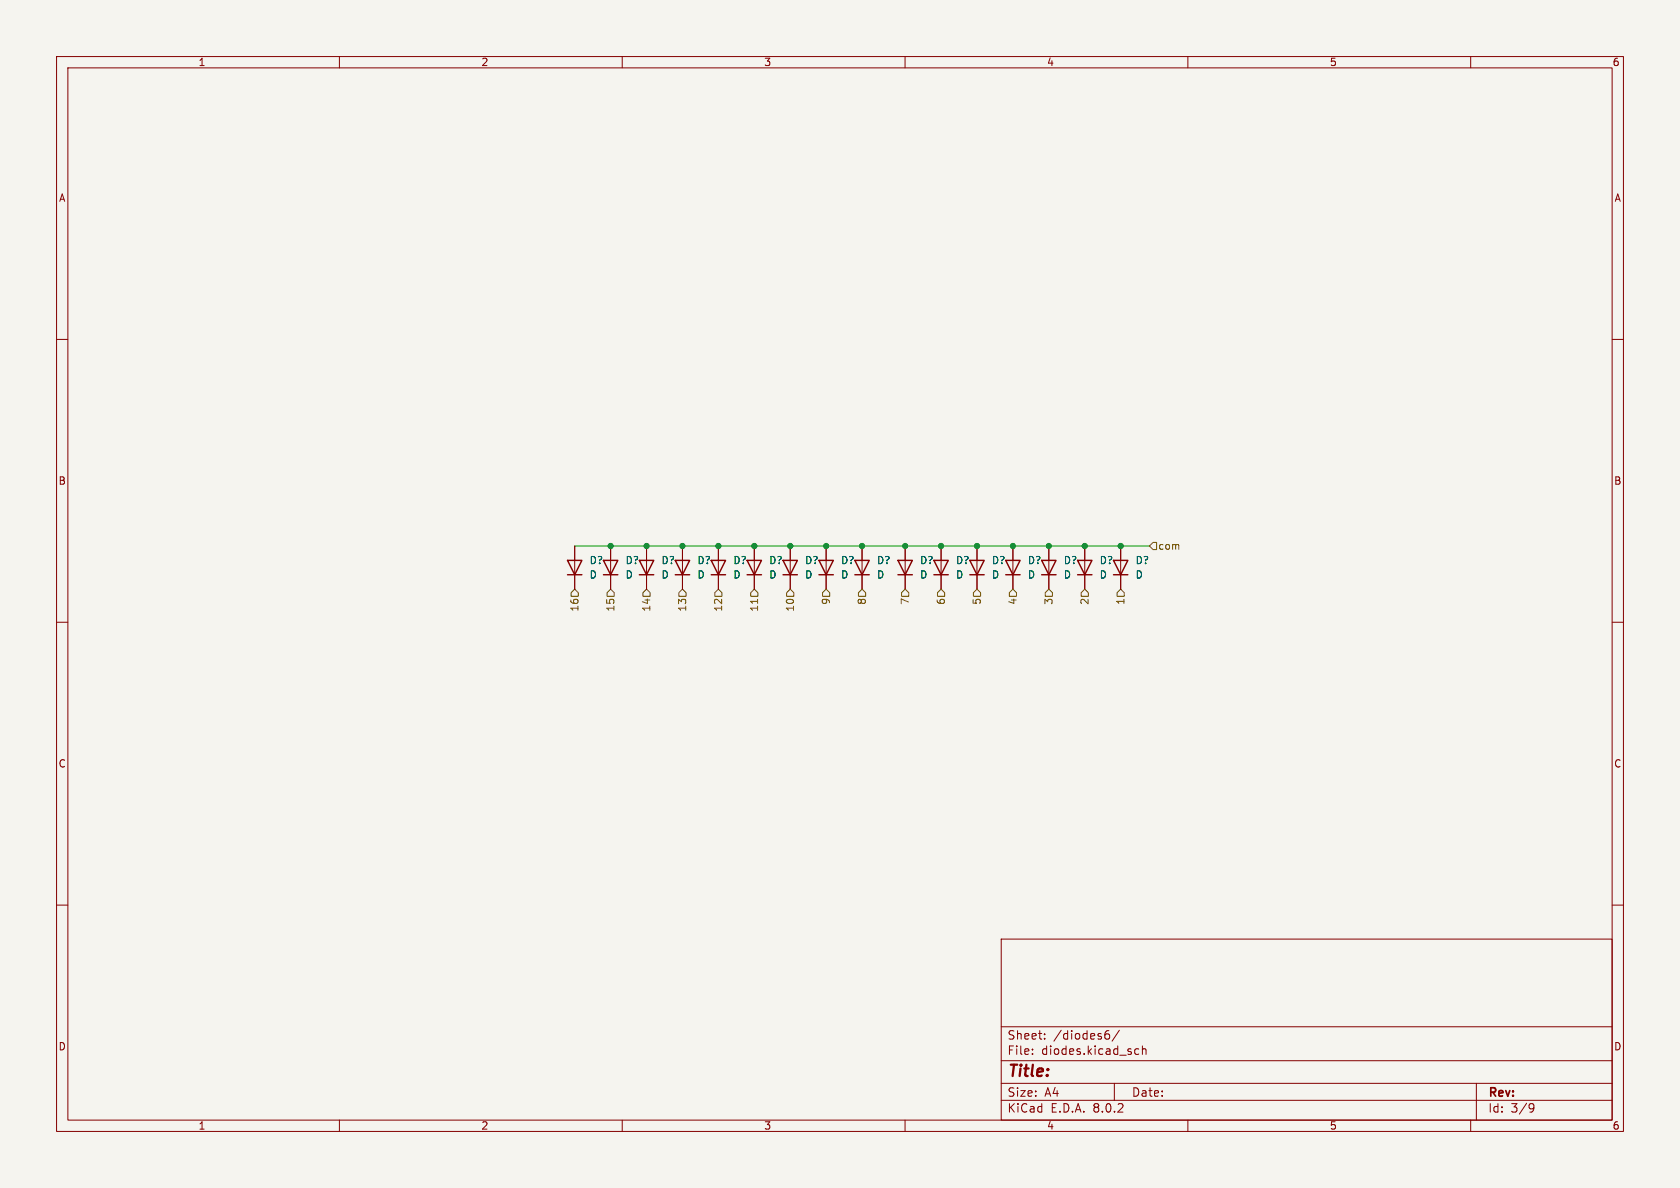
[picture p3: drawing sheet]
<svg xmlns="http://www.w3.org/2000/svg" width="297mm" height="210mm" viewBox="0 0 297 210" stroke-linecap="round" stroke-linejoin="round" font-family="sans-serif">
<path d="M0 0h297v210h-297z" fill="#f5f4ef" stroke="#f5f4ef" stroke-width=".18"/>
<g fill="none" stroke="#840000" stroke-width=".18">
<path d="M10 10h277v190h-277zM12 12h273v186h-273zM60 10v2M110 10v2M160 10v2M210 10v2M260 10v2M10 60h2M285 60h2M101.6 96.5v7.6M107.9 96.5v7.6M114.3 96.5v7.6"/>
<path d="M120.6 96.5v7.6M127 96.5v7.6M133.3 96.5v7.6M139.7 96.5v7.6M146 96.5v7.6M152.4 96.5v7.6M160 96.5v7.6M166.4 96.5v7.6M172.7 96.5v7.6M179.1 96.5v7.6M185.4 96.5v7.6M191.8 96.5v7.6"/>
<path d="M198.1 96.5v7.6M10 110h2M285 110h2M10 160h2M285 160h2M177 166h108v32h-108zM60 198v2M110 198v2M160 198v2M177 194.5h108M177 191.5h108M177 187.5h108"/>
<path d="M177 181.5h108M182.5 186.3v.1M182.5 185.5v.1M184.7 183.6v.1M184.7 182.8v.1M195.5 182.8h.4l.3 .3-.2 .5h-.5M196 182.2a.53 .53 0 0 0-.6 .4M197 191.5v3M197.9 182.1l-1.3 2M200.7 186.3l.2 .1 .4-.1M201.3 185.5l-.4-.1-.2 .1M202 185.5l.2-.1 .3 .1 .1 .9"/>
<path d="M202 184.9v1.5M210 198v2M260 198v2M261 191.5v6.5M270.6 195.1l.5 .1a.99 .99 0 0 1-.4 1.4h-.2M271.2 195.7l-.3 .3h-.3"/>
</g>
<g fill="none" stroke="#840000" stroke-width=".25">
<path d="M100.3 99.1h2.6l-1.3 2.5zM106.7 99.1h2.5l-1.3 2.5zM113 99.1h2.6l-1.3 2.5zM119.4 99.1h2.5l-1.3 2.5zM125.7 99.1h2.6l-1.3 2.5zM132.1 99.1h2.5l-1.3 2.5zM138.4 99.1h2.6l-1.3 2.5zM144.8 99.1h2.5l-1.3 2.5zM151.1 99.1h2.6l-1.3 2.5zM158.7 99.1h2.6l-1.3 2.5zM165.1 99.1h2.5l-1.2 2.5zM171.4 99.1h2.6l-1.3 2.5z"/>
<path d="M177.8 99.1h2.5l-1.2 2.5zM184.1 99.1h2.6l-1.3 2.5zM190.5 99.1h2.5l-1.2 2.5zM196.8 99.1h2.6l-1.3 2.5zM100.3 101.6h2.6M106.7 101.6h2.5M113 101.6h2.6M119.4 101.6h2.5M125.7 101.6h2.6M132.1 101.6h2.5M138.4 101.6h2.6M144.8 101.6h2.5"/>
<path d="M151.1 101.6h2.6M158.7 101.6h2.6M165.1 101.6h2.5M171.4 101.6h2.6M177.8 101.6h2.5M184.1 101.6h2.6M190.5 101.6h2.5M196.8 101.6h2.6"/>
</g>
<g fill="none" stroke="#725600" stroke-width=".18">
<path d="M203.8 95.9h.7v1.3h-.7l-.6-.7zM101.6 104.1l.6 .7v.6h-1.2v-.6zM107.9 104.1l.7 .7v.6h-1.3v-.6zM114.3 104.1l.6 .7v.6h-1.2v-.6zM120.6 104.1l.7 .7v.6h-1.3v-.6zM127 104.1l.6 .7v.6h-1.2v-.6zM133.3 104.1l.7 .7v.6h-1.3v-.6zM133.9 105.9v.8M139.7 104.1l.6 .7v.6h-1.2v-.6zM146 104.1l.7 .7v.6h-1.3v-.6zM152.4 104.1l.6 .7v.6h-1.2v-.6zM160 104.1l.7 .7v.6h-1.3v-.6z"/>
<path d="M166.4 104.1l.6 .7v.6h-1.3v-.6zM172.1 104.8l.6-.7 .7 .7v.6h-1.3zM179.1 104.1l.6 .7v.6h-1.3v-.6zM185.4 104.1l.7 .7v.6h-1.3v-.6zM191.8 104.1l.6 .7v.6h-1.3v-.6zM198.1 104.1l.7 .7v.6h-1.3v-.6z"/>
</g>
<path d="M101.6 96.5h101.6" fill="none" stroke="#009600" stroke-width=".18"/>
<g fill="#009600" stroke="#009600" stroke-width=".18">
<circle cx="160" cy="96.5" r=".46"/>
<circle cx="166.4" cy="96.5" r=".46"/>
<circle cx="172.7" cy="96.5" r=".46"/>
<circle cx="191.8" cy="96.5" r=".46"/>
<circle cx="179.1" cy="96.5" r=".46"/>
<circle cx="185.4" cy="96.5" r=".46"/>
<circle cx="198.1" cy="96.5" r=".46"/>
<circle cx="127" cy="96.5" r=".46"/>
<circle cx="120.6" cy="96.5" r=".46"/>
<circle cx="114.3" cy="96.5" r=".46"/>
<circle cx="146" cy="96.5" r=".46"/>
<circle cx="152.4" cy="96.5" r=".46"/>
<circle cx="107.9" cy="96.5" r=".46"/>
<circle cx="133.3" cy="96.5" r=".46"/>
<circle cx="139.7" cy="96.5" r=".46"/>
</g>
<text font-size="2.8" fill="#840000" x="178" y="190.9">Title:</text>
<g font-size="2.1" fill="#840000">
<text x="178" y="184">Sheet:</text>
<text x="186.2" y="184">/diodes6/</text>
<text x="178" y="186.7">File:</text>
<text x="184.1" y="186.7">diodes.kicad_sch</text>
<text x="178" y="196.9">KiCad</text>
<text x="178" y="194.1">Size:</text>
<text x="184.7" y="194.1">A4</text>
<text x="185.7" y="196.9">E.D.A.</text>
<text x="193.3" y="196.9">8.0.2</text>
<text x="200" y="194.1">Date:</text>
<text x="263" y="194.3">Rev:</text>
<text x="263" y="196.9">Id:</text>
<text x="267.1" y="196.9">3/9</text>
</g>
<g font-size="1.8" fill="#840000">
<text x="35" y="11.9">1</text>
<text x="85" y="11.9">2</text>
<text x="135" y="11.9">3</text>
<text x="185" y="11.9">4</text>
<text x="235" y="11.9">5</text>
<text x="285" y="11.9">6</text>
<text x="10.3" y="35.9">A</text>
<text x="285.3" y="35.9">A</text>
<text x="10.3" y="85.9">B</text>
<text x="285.3" y="85.9">B</text>
<text x="10.3" y="135.9">C</text>
<text x="285.3" y="135.9">C</text>
<text x="10.3" y="185.9">D</text>
<text x="285.3" y="185.9">D</text>
<text x="35" y="199.9">1</text>
<text x="85" y="199.9">2</text>
<text x="135" y="199.9">3</text>
<text x="185" y="199.9">4</text>
<text x="235" y="199.9">5</text>
<text x="285" y="199.9">6</text>
</g>
<g font-size="1.8" fill="#006464">
<text x="104.1" y="99.9">D?</text>
<text x="110.5" y="99.9">D?</text>
<text x="116.8" y="99.9">D?</text>
<text x="123.2" y="99.9">D?</text>
<text x="129.5" y="99.9">D?</text>
<text x="135.9" y="99.9">D?</text>
<text x="142.2" y="99.9">D?</text>
<text x="148.6" y="99.9">D?</text>
<text x="154.9" y="99.9">D?</text>
<text x="162.6" y="99.9">D?</text>
<text x="168.9" y="99.9">D?</text>
<text x="175.3" y="99.9">D?</text>
<text x="181.6" y="99.9">D?</text>
<text x="188" y="99.9">D?</text>
<text x="194.3" y="99.9">D?</text>
<text x="200.7" y="99.9">D?</text>
<text x="104.1" y="102.5">D</text>
<text x="110.5" y="102.5">D</text>
<text x="116.8" y="102.5">D</text>
<text x="123.2" y="102.5">D</text>
<text x="129.5" y="102.5">D</text>
<text x="135.9" y="102.5">D</text>
<text x="142.2" y="102.5">D</text>
<text x="148.6" y="102.5">D</text>
<text x="154.9" y="102.5">D</text>
<text x="162.6" y="102.5">D</text>
<text x="168.9" y="102.5">D</text>
<text x="175.3" y="102.5">D</text>
<text x="181.6" y="102.5">D</text>
<text x="188" y="102.5">D</text>
<text x="194.3" y="102.5">D</text>
<text x="200.7" y="102.5">D</text>
</g>
<g font-size="1.8" fill="#725600">
<text x="204.7" y="97.4">com</text>
<text x="146.9" y="107" transform="rotate(-90 146.9 107)">9</text>
<text x="153.3" y="107" transform="rotate(-90 153.3 107)">8</text>
<text x="160.9" y="107" transform="rotate(-90 160.9 107)">7</text>
<text x="167.2" y="107" transform="rotate(-90 167.2 107)">6</text>
<text x="173.6" y="107" transform="rotate(-90 173.6 107)">5</text>
<text x="179.9" y="107" transform="rotate(-90 179.9 107)">4</text>
<text x="186.3" y="107" transform="rotate(-90 186.3 107)">3</text>
<text x="192.6" y="107" transform="rotate(-90 192.6 107)">2</text>
<text x="199" y="107" transform="rotate(-90 199 107)">1</text>
<text x="102.5" y="108.2" transform="rotate(-90 102.5 108.2)">16</text>
<text x="108.8" y="108.2" transform="rotate(-90 108.8 108.2)">15</text>
<text x="115.2" y="108.2" transform="rotate(-90 115.2 108.2)">14</text>
<text x="121.5" y="108.2" transform="rotate(-90 121.5 108.2)">13</text>
<text x="127.9" y="108.2" transform="rotate(-90 127.9 108.2)">12</text>
<text x="134.2" y="108.2" transform="rotate(-90 134.2 108.2)">11</text>
<text x="140.6" y="108.2" transform="rotate(-90 140.6 108.2)">10</text>
</g>
</svg>
